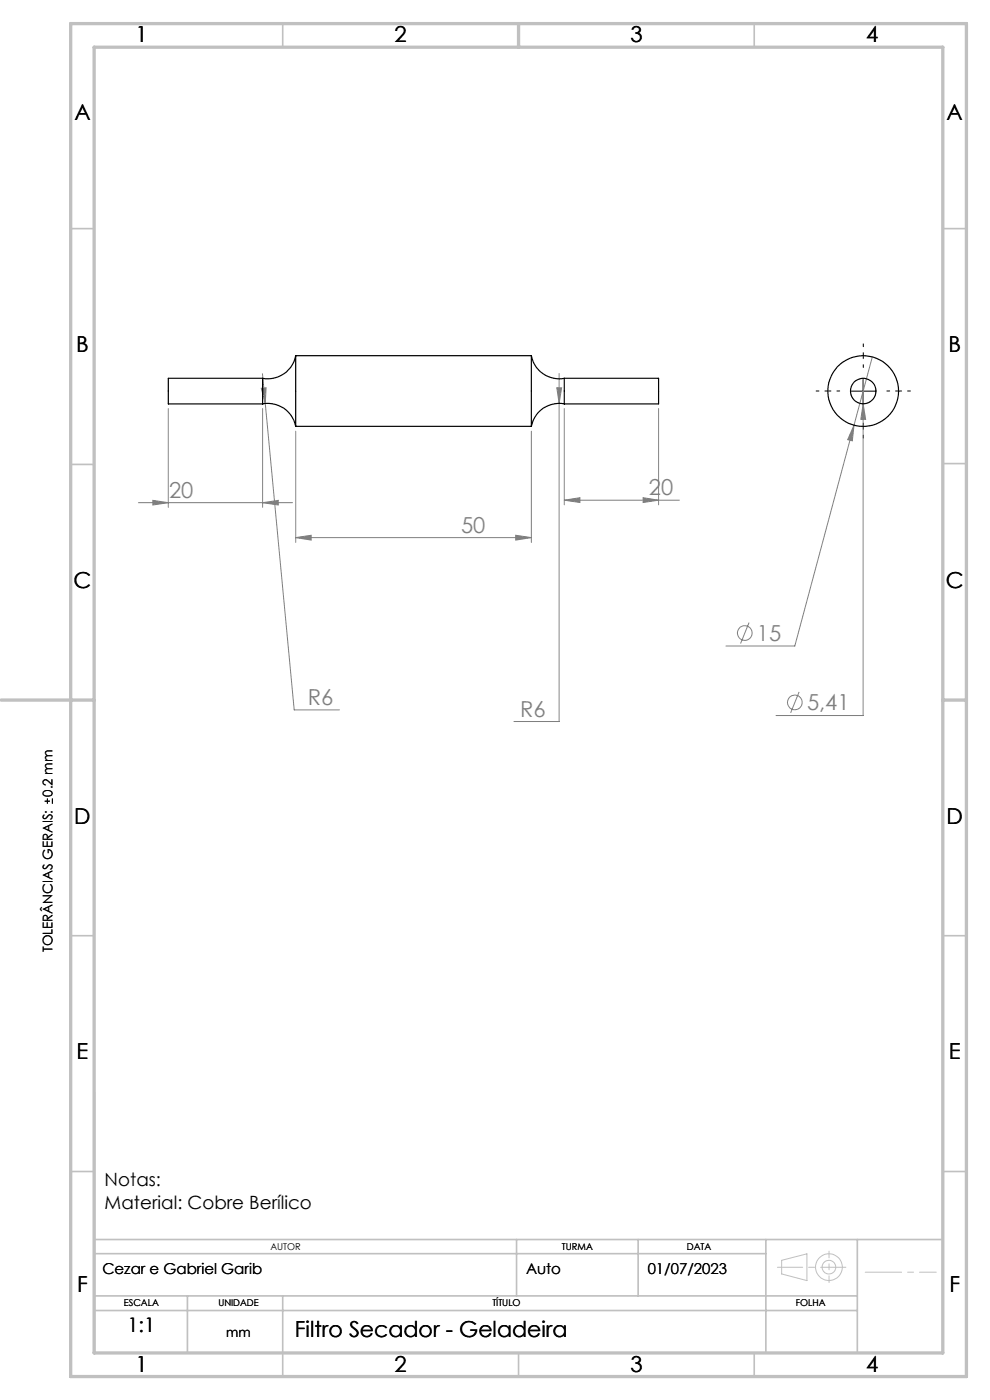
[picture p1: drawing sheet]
<svg xmlns="http://www.w3.org/2000/svg" width="210mm" height="297mm" viewBox="0 0 210 297" stroke-linecap="round" stroke-linejoin="round" font-family="sans-serif">
<g fill="none" stroke="#808080" stroke-width=".21">
<path d="M55.7 79.3l.6 6.3M118.6 79.2v73.9h-9.6M185 75.7l-3.8 14.5M35.7 86.7v20.9M55.4 82.4l1-.1-.1 3.3zM55.7 86.7v20.9M56.3 85.6l6.1 65h9.6M62.7 91.5v23.6M112.7 91.5v23.6M118.1 82.3h1l-.5 3.3zM119.7 86.7v20.4M139.7 86.7v20.4"/>
<path d="M181.2 90.2l-.4 3.3-1-.2zM181.2 90.2l-12.6 46.9h-14.6M183.1 85.7l.5 3.3h-1zM183.1 80.3v71.5h-18.5M29.4 106.6h32.7M32.4 106.1l3.3 .5-3.3 .5zM55.7 106.6l3.3-.5v1zM62.7 114l3.3-.4v1zM62.7 114h50M109.4 113.6l3.3 .4-3.3 .6zM119.7 106.1l3.3-.5v1zM119.7 106.1h24.4"/>
<path d="M136.4 105.6l3.3 .5-3.3 .5zM158.9 132.1l-1.8 4.4M169.5 146.8l-1.8 4.4"/>
<circle cx="158" cy="134.3" r="1.55"/>
<circle cx="168.6" cy="149" r="1.56"/>
</g>
<path d="M180.6 83h5M183.1 80.5v5M9.5 170h1.1M10.1 169.4v1.1M11.1 169.4v1.1" fill="none" stroke="#000" stroke-width=".21"/>
<g fill="none" stroke="#c0c0c0" stroke-width=".21">
<path d="M165.8 267.4l5.4-1.4v5.7l-5.4-1.4z"/>
<circle cx="175.8" cy="268.8" r="1.44"/>
<circle cx="175.8" cy="268.8" r="2.83"/>
</g>
<path d="M183.1 77.9v-5M178.1 82.9h-5M183.1 87.9v5M188.1 82.9h5" fill="none" stroke="#000" stroke-width=".21" stroke-dasharray="15.2 1.3 1.3 1.3" stroke-dashoffset="14.6"/>
<path d="M183.5 269.9h15.1" fill="none" stroke="#c0c0c0" stroke-width=".21" stroke-dasharray="15.2 1.3 1.3 1.3" stroke-dashoffset="7.5"/>
<path d="M200 260.4v7.3" fill="none" stroke="#c0c0c0" stroke-width=".21" stroke-dasharray="15.2 1.3 1.3 1.3" stroke-dashoffset="13.5"/>
<path d="M175.9 265.4v6.7" fill="none" stroke="#c0c0c0" stroke-width=".21" stroke-dasharray="15.2 1.3 1.3 1.3" stroke-dashoffset="13.8"/>
<path d="M164.9 268.8h14.5" fill="none" stroke="#c0c0c0" stroke-width=".21" stroke-dasharray="15.2 1.3 1.3 1.3" stroke-dashoffset="9.9"/>
<g fill="none" stroke="#c0c0c0" stroke-width=".35">
<path d="M60 5v5M160 5v5M15 48.5h5M200 48.5h5M15 98.5h5M200 98.4h5M15 198.5h5M200 198.5h5M15 248.5h5M200 248.5h5M20 274.9h161.9M20 263h180"/>
<path d="M20 278h161.9M20 266h142.5M39.8 274.9v12.1M60 274.9v17.1M109.6 263v11.9M135.4 263v11.9M162.5 263v24M181.9 263v24M110 287v5M160 287v5"/>
</g>
<path d="M20 231.8v55.2" fill="none" stroke="#c0c0c0" stroke-width=".5"/>
<path d="M15 5h190v287h-190zM20 10h180v277h-180zM110 5v5M.2 148.5h19.8M200 148.5h5" fill="none" stroke="#c0c0c0" stroke-width=".7"/>
<path d="M32.4 106.1l3.3 .5-3.3 .5zM55.7 106.6l3.3-.5v1zM55.4 82.4l.9 3.2 .1-3.3zM62.7 114l3.3-.4v1zM109.4 113.6l3.3 .4-3.3 .6zM118.1 82.3l.5 3.3 .5-3.3zM119.7 106.1l3.3-.5v1zM136.4 105.6l3.3 .5-3.3 .5zM181.2 90.2l-1.4 3.1 1 .2zM183.1 85.7l-.5 3.3h1z" fill="#808080"/>
<g fill="none" stroke="#000" stroke-width=".25">
<path d="M62.7 75.5a6 6 0 0 1-7 4.8M62.7 75.5v14.9M62.7 75.5h50M112.7 75.5a6 6 0 0 0 7 4.8M112.7 75.5v14.9M55.7 85.7a6 6 0 0 1 7 4.7M55.7 80.3v5.4M55.7 80.3h-20v5.4h20M62.7 90.4h50M119.7 85.7a5.9 5.9 0 0 0-7 4.7M119.7 80.3v5.4M119.7 80.3h20v5.4h-20"/>
<circle cx="183.1" cy="83" r="2.7"/>
<circle cx="183.1" cy="83" r="7.5"/>
</g>
<g font-size="4.7">
<text x="28.7" y="9">1</text>
<text x="83.7" y="9">2</text>
<text x="133.7" y="9">3</text>
<text x="183.7" y="9">4</text>
<text x="15.8" y="25.5">A</text>
<text x="200.8" y="25.5">A</text>
<text x="16.2" y="74.7">B</text>
<text x="201.2" y="74.8">B</text>
<text x="15.6" y="124.7">C</text>
<text x="200.6" y="124.7">C</text>
<text x="15.8" y="174.7">D</text>
<text x="200.8" y="174.8">D</text>
<text x="16.2" y="224.7">E</text>
<text x="201.3" y="224.7">E</text>
<text x="16.4" y="274">F</text>
<text x="201.4" y="274">F</text>
<text x="62.6" y="283.7">Filtro Secador - Geladeira</text>
<text x="28.7" y="291">1</text>
<text x="83.7" y="291">2</text>
<text x="133.7" y="291">3</text>
<text x="183.7" y="291">4</text>
</g>
<g font-size="4.7" fill="#808080">
<text x="35.9" y="105.6">20</text>
<text x="137.6" y="105.1">20</text>
<text x="97.8" y="113">50</text>
<text x="160.6" y="136">15</text>
<text x="65.3" y="149.6">R6</text>
<text x="110.3" y="152.1">R6</text>
<text x="171.2" y="150.7">5,41</text>
</g>
<text font-size="4.2" x="27.1" y="282.7">1:1</text>
<g font-size="3.9">
<text x="22.2" y="251.6">Notas:</text>
<text x="22.2" y="256.5">Material: Cobre Berílico</text>
</g>
<g font-size="3.2">
<text x="21.7" y="270.3">Cezar e Gabriel Garib</text>
<text x="111.6" y="270.3">Auto</text>
<text x="137.4" y="270.3">01/07/2023</text>
</g>
<g font-size="2.8">
<text x="11.1" y="169" transform="rotate(-90 11.1 169)">0.2 mm</text>
<text x="11.1" y="202" transform="rotate(-90 11.1 202)">TOLERÂNCIAS GERAIS:</text>
<text x="48" y="283.7">mm</text>
</g>
<g font-size="2">
<text x="57.4" y="265.1">AUTOR</text>
<text x="119.2" y="265.1">TURMA</text>
<text x="145.7" y="265.2">DATA</text>
<text x="26.3" y="277.1">ESCALA</text>
<text x="46.3" y="277.1">UNIDADE</text>
<text x="104.4" y="277.1">TÍTULO</text>
<text x="168.8" y="277.1">FOLHA</text>
</g>
</svg>
